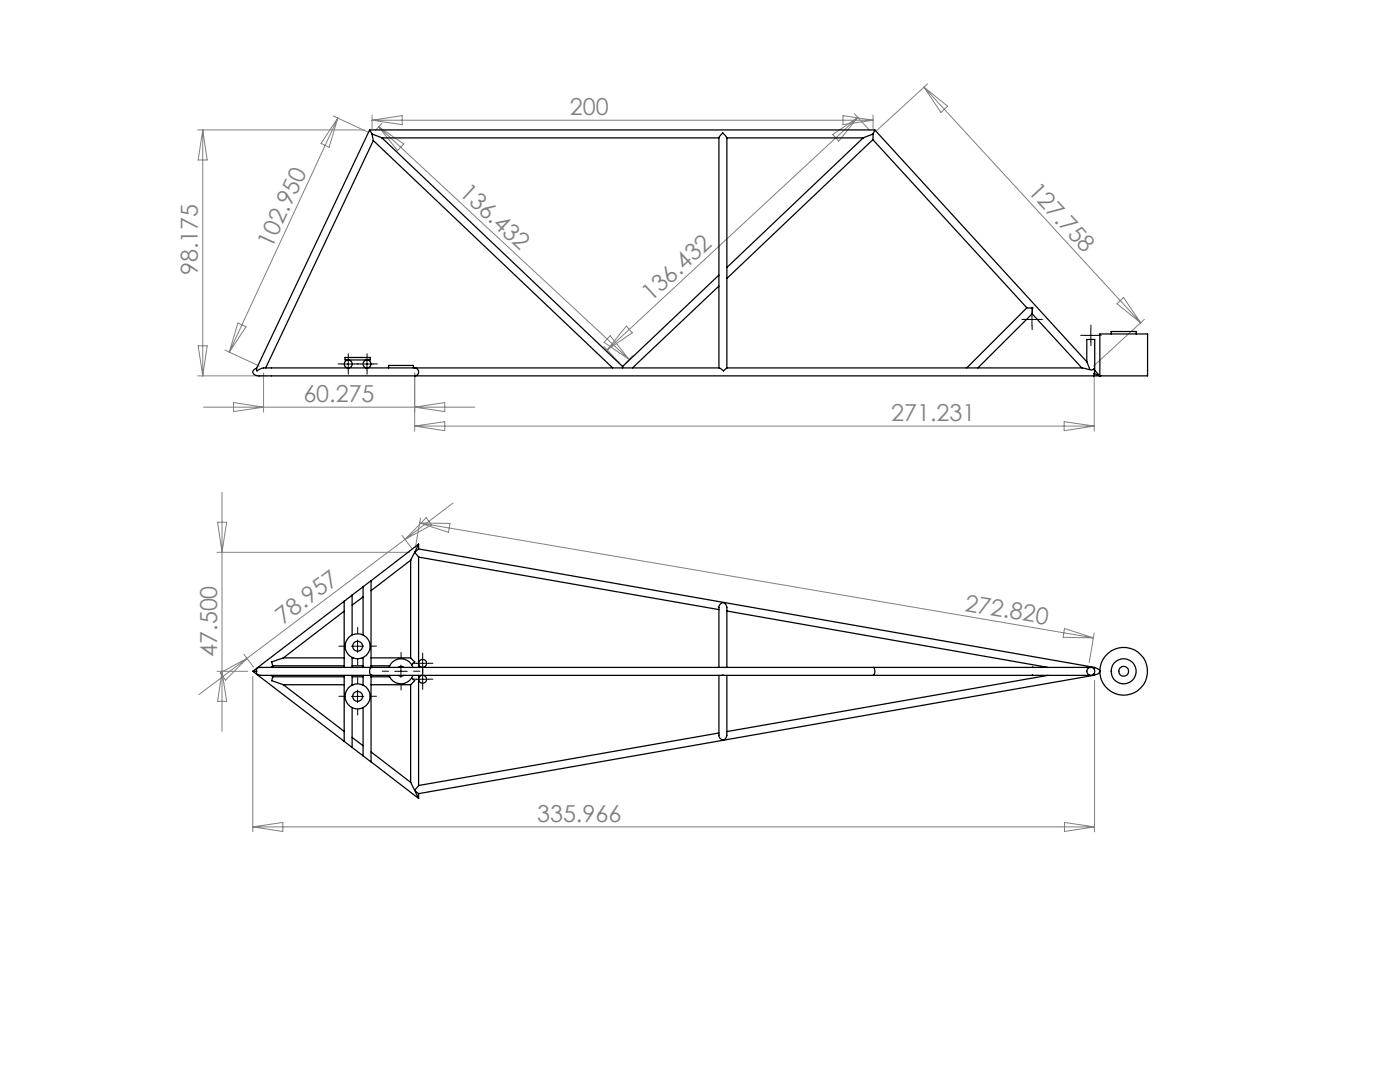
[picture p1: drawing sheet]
<svg xmlns="http://www.w3.org/2000/svg" width="279mm" height="216mm" viewBox="0 0 279 216" stroke-linecap="round" stroke-linejoin="round" font-family="sans-serif">
<g fill="none" stroke="#000" stroke-width=".2" stroke-dasharray="15.2 1.3 1.3 1.3">
<path d="M68.3 72.6h-.8M69.5 71.4v-.8M69.5 73.9v.8M70.8 72.6h.8M72 72.6h-.8M73.3 71.4v-.8M73.3 73.9v.8M74.5 72.6h.8M204.7 63.7h-.8M206 62.5v-.8M206 65v.8M207.2 63.7h.8"/>
<path d="M216.5 66.9h-.8M217.7 65.7v-.8M217.7 68.2v.8M219 66.9h.8M68.9 128.9h-1.3M68.9 138.9h-1.3M71.4 126.4v-1.2M71.4 131.4v1.3M71.4 136.4v-1.2M73.9 128.9h1.2M73.9 138.9h1.2M77.5 133.9h-1.2"/>
<path d="M80 131.4v-1.2M80 136.4v1.3M82.5 133.9h1.3M83.1 132.3h-.8M83.1 135.5h-.8M84.4 131.1v-.8M84.4 133.6v.8M84.4 134.3v-.8M84.4 136.8v.8M85.6 132.3h.8M85.6 135.5h.8M71.4 141.4v1.3"/>
</g>
<g fill="none" stroke="#000" stroke-width=".2">
<path d="M68.2 72.6h2.5M69.5 71.4v2.5M72 72.6h2.5M73.2 71.4v2.5M204.7 63.7h2.5M206 62.5v2.5M216.4 66.9h2.5M217.7 65.7v2.5M70.1 128.9h2.5M70.1 139h2.5M71.4 127.7v2.5M71.4 137.7v2.5"/>
<path d="M78.8 133.9h2.5M80 132.7v2.5M83.1 132.4h2.5M83.1 135.5h2.5M84.3 131.1v2.5M84.3 134.3v2.5"/>
</g>
<g fill="none" stroke="#808080" stroke-width=".2">
<path d="M184.4 17.4l43.2 47M184.4 17.4l4.7 3.8-1.3 1.2zM185.1 16.7l-10.1 9.3M39.4 25.9h33.3M40.5 25.9v49.1M40.5 25.9l.8 6h-1.8zM66.5 23.1l6.8 3.2M67.4 23.6l-21.6 46.7M67.4 23.6l-1.7 5.8-1.6-.8zM74.3 23v2.7M74.3 24h99.9M74.3 24l6-.9v1.8z"/>
<path d="M75.6 25.3l50 46.4M75.6 25.3l5 3.4-1.3 1.4zM76.2 24.6l-1.3 1.4M166.2 26.8l5-3.4-3.8 4.8zM168.2 23.1l6 .9-6 .9zM170.5 22.7l3.1 3.3M171.2 23.4l-50 46.4M174.2 23v2.7M39.4 75h13.8M39.5 69h1.8l-.8 6zM44.9 69.8l6.8 3.2M47.5 64.5l1.6 .7-3.3 5.1z"/>
<path d="M52.6 74.4v7.8M82.8 74.4v11.6M120.5 69.1l3.1 3.3M121.8 67l3.8 4.7-5.1-3.4zM125 65.1l1.2 1.3-5 3.4zM126.3 71l-1.4 1.4M218.4 74.5v11.5M222.9 60.6l1.3-1.2 3.4 5zM228.4 63.7l-10.2 9.4M40.6 81.2h54.2M44.3 98.2v47.7M46.6 80.3l6 .9-6 .9z"/>
<path d="M82.8 85h135.6M82.8 85l6-.9v1.8zM82.8 81.2l6-.9v1.8zM212.4 84.1l6 .9-6 .9zM43.3 110.2h38.4M43.4 104.2h1.8l-.9 6zM80.2 106.8l2 2.6M80.8 107.6l-41.1 31M83.7 104.4l134.5 22.9M83.7 104.4l6.1 .1-.3 1.7zM83.9 103.4l-1 5.8M85.1 103.3l1 1.4-5.3 2.9z"/>
<path d="M90.4 100.4l-9.6 7.2M43.3 133.9h6.2M44 134.3l5.3-2.9-4.3 4.3zM44.3 133.9l.9 6h-1.8zM48.7 130.6l1.9 2.5M50.4 134.9v31.1M212.4 125.4l5.8 1.9-6-.1zM218.4 126.3l-1 5.9M218.4 135.7v30.3M50.4 165h168M50.4 165l6-.9v1.8zM212.4 164.1l6 .9-6 .9z"/>
</g>
<g fill="none" stroke="#000" stroke-width=".25">
<path d="M73.8 25.9l.5 .8M73.8 25.9h100.8M73.8 25.9l-22.6 47.6M74.3 26.7l1.9 .8M74.3 26.7l.2 1.3M74.5 28l-21.5 45.4M74.5 28l47.8 45.4M76.2 27.5h67.3M76.2 27.5l48 45.6M145.1 27.5h27.2M172.3 27.5l-27.2 25.9M174.2 27.9l30.7 33.5"/>
<path d="M174.2 27.9l-29.1 27.7M174.2 26.7v1.2M174.2 26.7l-1.9 .8M174.6 25.9l-.4 .8M174.6 25.9l42.3 46.3M143.5 54.9l-19.3 18.2M143.5 57.1l-17.3 16.3M51.2 73.5a.74 .74 0 0 0-.8 .8 .74 .74 0 0 0 .9 .7h168.2M68.9 71.3h5v.5h-5zM77.5 73.4v-.5h5v.5M82.8 73.4a.79 .79 0 0 1 .7 .8 .79 .79 0 0 1-.7 .8M124.2 73.1v.3"/>
<path d="M143.5 73.4v-46l.8-.9 .8 1v45.9M145 73.4l-.6 .6-.9-.6h-90.9l-1.3 .6-.1-.5M145 73.4h71M204.9 61.4l1.1 .1M204.9 61.4l-12 12M206 62.6l9.9 10.8M206 62.6l-10.8 10.8M206 61.5v1.1M206 61.3l.1 .2zM216 73.4l1.5 .3M216.9 72.2l.6 1.5M216.9 72.2v-4.5h1.6v6.2"/>
<path d="M217.5 73.7l.3 .1 .6-.2v.9M218.4 74.5l-.1 .5M218.4 74.5l1.1 .5M218.5 73.9h-.1M218.5 73.9l1 1.1M219.5 75h.1M219.5 75h9.5v-8.4h-9.5v8.4M221.8 66.6v-.5h5v.5M68.7 120l-18.3 13.9M68.7 120v13.2M70.3 118.7l-1.6 1.3M70.3 118.7v8"/>
<path d="M72.5 119.1l-2.2 1.7M72.5 117.1l-2.2 1.6M72.5 117.1v9.6M74 115.9l-1.5 1.2M74 115.9v17.3M82 111.8l-8 6.1M82 111.8v19.5M82.8 110.2l.7 1M82.8 110.2l-.8 1.6M83.5 109.5l134.9 23.7v.3M83.5 109.5l-.7 .7M83.5 108.6l-.7 1.6"/>
<path d="M83.5 111.2l60 10.4M83.5 108.6l-9.5 7.3M83.5 108.6v.9M83.5 111.2v22M50.4 133.9h.8M50.4 133.9l18.3 14M51.2 133.9v.4a.82 .82 0 0 0 .9 .5h165.1M54.1 134.8l.4 .2M54.5 135l-.3 .8 2.4 .8M54.5 132.9l-.4 .3M54.5 132.9h14.2M54.5 135h14.2"/>
<path d="M56.6 131.3l-2.4 .8 .3 .8M56.6 131.3h12.1M56.6 136.6l12.1 9.3M56.6 136.6h12.1M68.7 122l-12.1 9.3M68.7 134.8v13.1M70.3 131.3h.1M70.3 132.9h2.2M70.3 135h2.2M70.3 136.6h.1M70.3 131.2v2M70.3 134.8v1.9"/>
<path d="M72.3 131.3h.2M72.3 136.6h.2M72.5 131.2v2M72.5 134.8v1.9M74 131.3h8M74 132.9h3.8M74 135h3.8M74 136.6h8M74 134.8v17.2M74.3 133.2a.88 .88 0 0 0-.5 .8 .88 .88 0 0 0 .5 .8M77.6 134.8a2.52 2.52 0 0 0 2.4 1.7 2.52 2.52 0 0 0 2.4-1.7M77.6 133.2a2.5 2.5 0 0 1 2.4-1.8 2.5 2.5 0 0 1 2.4 1.8"/>
<path d="M79.4 134.8a1.03 1.03 0 0 0 1.2 0M79.4 133.2a.89 .89 0 0 1 1.2 0M82 131.3l.8 .8-.6 .5M82 136.6v19.5M82.2 135.3l.6 .5-.8 .8M83.5 134.8v21.9M143.5 133.2v-12a.92 .92 0 0 1 1-.9l.4 .3 .2 .6v12M143.5 134.8v11.9a.86 .86 0 0 0 1.1 .8l.5-.8v-11.9M145.1 121.9l64.1 11.3M174.2 133.2a1.06 1.06 0 0 1 0 1.6M206 133.2h.1M206.1 134.7l-.1 .1"/>
<path d="M209.2 134.8l-64.1 11.2M217.2 134.7h.3M217.5 133.2h-165.4a.61 .61 0 0 0-.7 .1 .61 .61 0 0 0-.2 .6M218.4 134.4v.3l-134.9 23.7M218.4 133.2l.9 .4 .2 .3M219.5 134l-.4 .4-.7 .3M68.7 147.9l1.6 1.3M70.3 147.1l2.2 1.7M70.3 149.2l2.2 1.6M70.3 141.2v8M72.5 150.8l1.5 1.2M72.5 141.2v9.6"/>
<path d="M74 150l8 6.1M74 152l9.5 7.3M82 156.1l.8 1.6M82.8 157.7l.7 .7M82.8 157.7l.7 1.6M83.5 156.7l-.7 1M83.5 158.4v.9M143.5 146.3l-60 10.4"/>
<circle cx="69.5" cy="72.6" r=".79"/>
<circle cx="73.3" cy="72.6" r=".8"/>
<circle cx="71.4" cy="129" r="2.5"/>
<circle cx="71.4" cy="138.9" r="2.5"/>
<circle cx="71.4" cy="128.9" r=".99"/>
<circle cx="71.4" cy="139" r="1"/>
<circle cx="84.3" cy="132.4" r=".8"/>
<circle cx="84.3" cy="135.5" r=".8"/>
<circle cx="217.7" cy="134" r=".81"/>
<circle cx="224.2" cy="133.9" r="2.49"/>
<circle cx="224.3" cy="134" r=".98"/>
<circle cx="224.3" cy="134" r="4.8"/>
</g>
<g font-size="4.7" fill="#808080">
<text x="113.7" y="22.9">200</text>
<text x="91.5" y="38.7" transform="rotate(43 91.5 38.7)">136.432</text>
<text x="205" y="38.3" transform="rotate(47 205 38.3)">127.758</text>
<text x="54.2" y="49.6" transform="rotate(-65 54.2 49.6)">102.950</text>
<text x="39.5" y="54.9" transform="rotate(-90 39.5 54.9)">98.175</text>
<text x="130" y="60.3" transform="rotate(-43 130 60.3)">136.432</text>
<text x="60.5" y="80.2">60.275</text>
<text x="177.8" y="84">271.231</text>
<text x="56.5" y="124.6" transform="rotate(-37 56.5 124.6)">78.957</text>
<text x="192.4" y="121.8" transform="rotate(10 192.4 121.8)">272.820</text>
<text x="43.3" y="131.1" transform="rotate(-90 43.3 131.1)">47.500</text>
<text x="107.2" y="164">335.966</text>
</g>
</svg>
